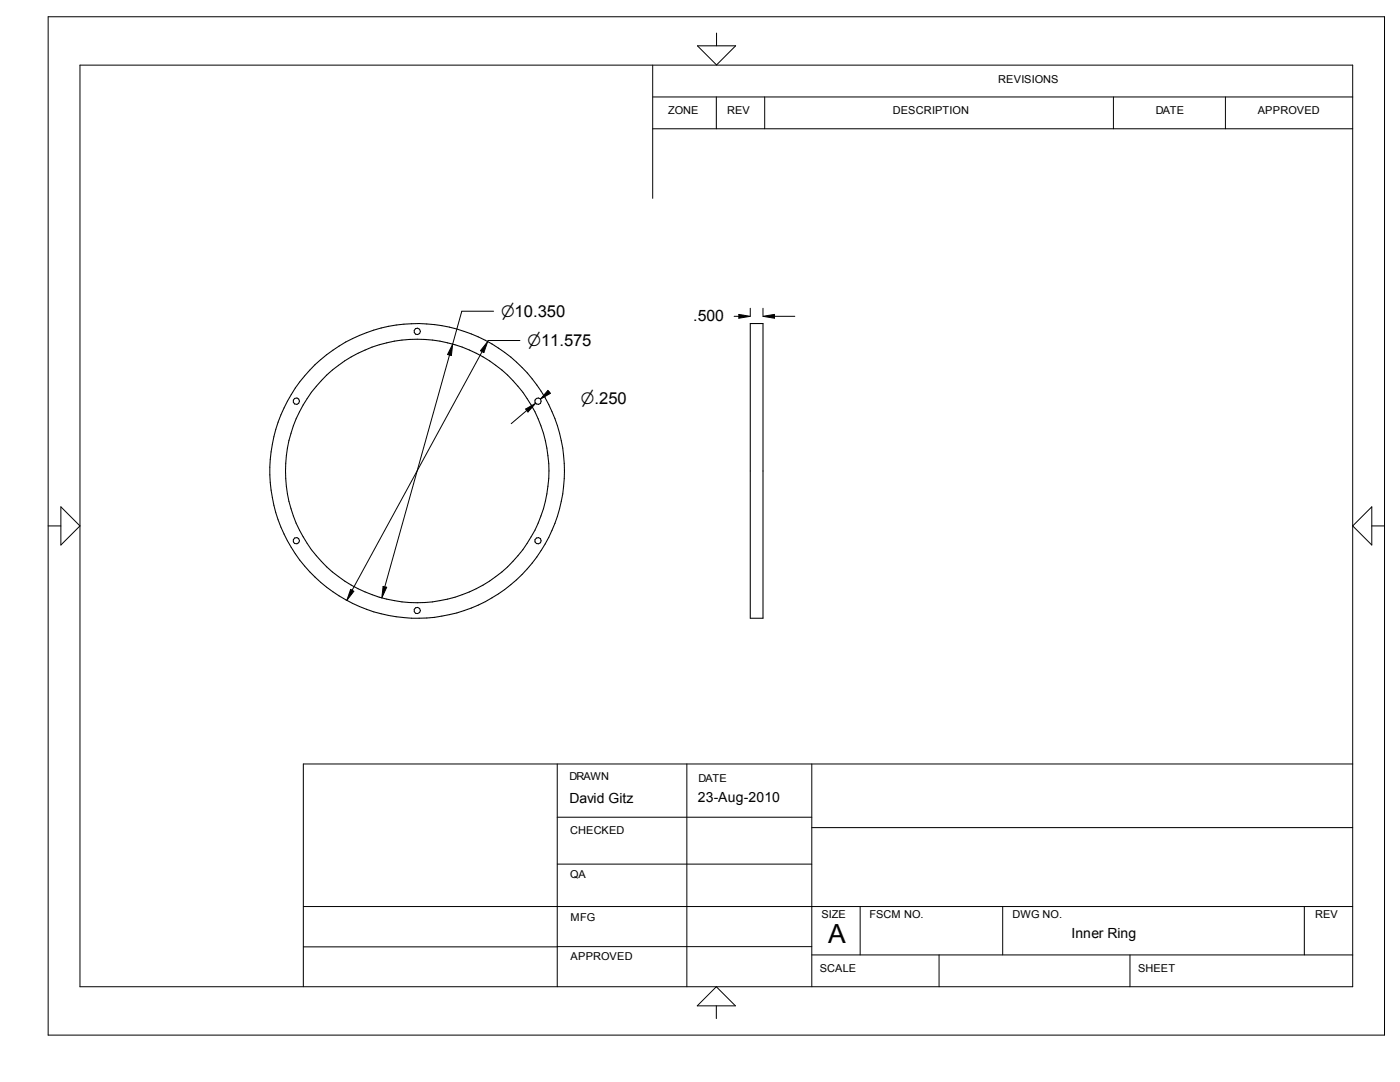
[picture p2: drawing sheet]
<svg xmlns="http://www.w3.org/2000/svg" width="279mm" height="216mm" viewBox="0 0 279 216" stroke-linecap="round" stroke-linejoin="round" font-family="sans-serif">
<g fill="none" stroke="#000" stroke-width=".21">
<path d="M149.7 64.6h2.6v58.8h-2.6z"/>
<circle cx="83.3" cy="66.1" r=".63"/>
<circle cx="59.1" cy="80.1" r=".64"/>
<circle cx="83.3" cy="94" r="29.4"/>
<circle cx="83.3" cy="94" r="26.3"/>
<circle cx="107.4" cy="80.1" r=".65"/>
<circle cx="59.1" cy="107.9" r=".62"/>
<circle cx="107.4" cy="107.9" r=".63"/>
<circle cx="83.3" cy="121.8" r=".62"/>
</g>
<g fill="none" stroke="#000" stroke-width=".2">
<path d="M9.6 3.3h266.7v203.2h-266.7zM16 13h254v183.9h-254zM130.3 19.3h139.7M130.3 13v26.6M139.2 9.1h7.6l-3.8 3.9zM143 19.3v6.4M143 6.6v2.5M152.6 19.3v6.4M222.2 19.3v6.4M244.6 19.3v6.4M130.3 25.7h139.7M89.7 70.9l-12.9 46.2"/>
<path d="M90.3 68.7l-.2 2.3-.8-.3zM96.2 70.1l-25.9 47.7M97.3 68.2l-.7 2.2-.7-.4zM98.5 62.1h-6.3l-1.9 6.6M103.8 67.9h-6.4l-.1 .3M109.3 77.9l.6 .6-2 1.1zM109.6 78.2l-1.5 1.3M146.5 63.1h.9M147.4 62.7l2.3 .4-2.3 .4zM149.7 61.5v1.5M152.3 61.5v1.5M152.3 63.1l2.3-.4v.8z"/>
<path d="M154.6 63.1h4M104.9 81.6l2-1.1-1.5 1.7zM105.1 81.9l-3.1 2.6M9.6 104.9h2.5M12.1 101.1l3.9 3.8-3.9 3.9zM70 117.6l.6 .4-1.4 1.8zM76.5 117l.7 .2-1 2.1zM273.8 101.1v7.7l-3.8-3.9zM273.8 104.9h2.5M111.2 152.4v44.5M137.1 152.4v44.5M162 152.4v44.5"/>
<path d="M270 152.4h-209.5v44.5M111.2 172.4h50.8M111.2 163.1h50.8M162 165.1h108M60.5 188.9h50.7M60.5 180.9h209.5M111.2 188.9h50.8M143 196.9l3.8 3.8h-7.7zM162 190.5h108M171.7 180.9v9.6M187.4 190.5v6.4M200.1 180.9v9.6"/>
<path d="M225.5 190.5v6.4M260.3 180.9v9.6M143 200.7v2.5"/>
</g>
<path d="M89.3 68.8h1v2.2h-1zM95.9 68.2h1.4v2.2h-1.4zM107.9 77.9h2v1.7h-2zM147.4 62.8h2.3v.7h-2.3zM152.3 62.8h2.3v.7h-2.3zM104.9 80.5h2v1.7h-2zM69.3 117.6h1.3v2.2h-1.3zM76.2 117.1h1v2.1h-1z" fill="#000"/>
<text font-size="5.3" x="165.3" y="188.3">A</text>
<g font-size="3.1">
<text x="100" y="63.2">n10.350</text>
<text x="138.3" y="64.1">.500</text>
<text x="105.3" y="69">n11.575</text>
<text x="116" y="80.5">n.250</text>
</g>
<g font-size="2.8">
<text x="113.7" y="160.2">David Gitz</text>
<text x="139.3" y="160.1">23-Aug-2010</text>
<text x="213.8" y="187.2">Inner Ring</text>
</g>
<g font-size="2.2">
<text x="199.2" y="16.6">REVISIONS</text>
<text x="133.3" y="22.8">ZONE</text>
<text x="145.1" y="22.8">REV</text>
<text x="178.2" y="22.8">DESCRIPTION</text>
<text x="230.7" y="22.8">DATE</text>
<text x="251" y="22.8">APPROVED</text>
<text x="113.7" y="155.7">DRAWN</text>
<text x="139.4" y="156">DATE</text>
<text x="113.8" y="166.3">CHECKED</text>
<text x="113.8" y="175.2">QA</text>
<text x="113.9" y="183.7">MFG</text>
<text x="164" y="183.2">SIZE</text>
<text x="173.5" y="183.2">FSCM NO.</text>
<text x="202.1" y="183.2">DWG NO.</text>
<text x="262.5" y="183.2">REV</text>
<text x="113.9" y="191.6">APPROVED</text>
<text x="163.6" y="193.9">SCALE</text>
<text x="227.1" y="193.9">SHEET</text>
</g>
</svg>
